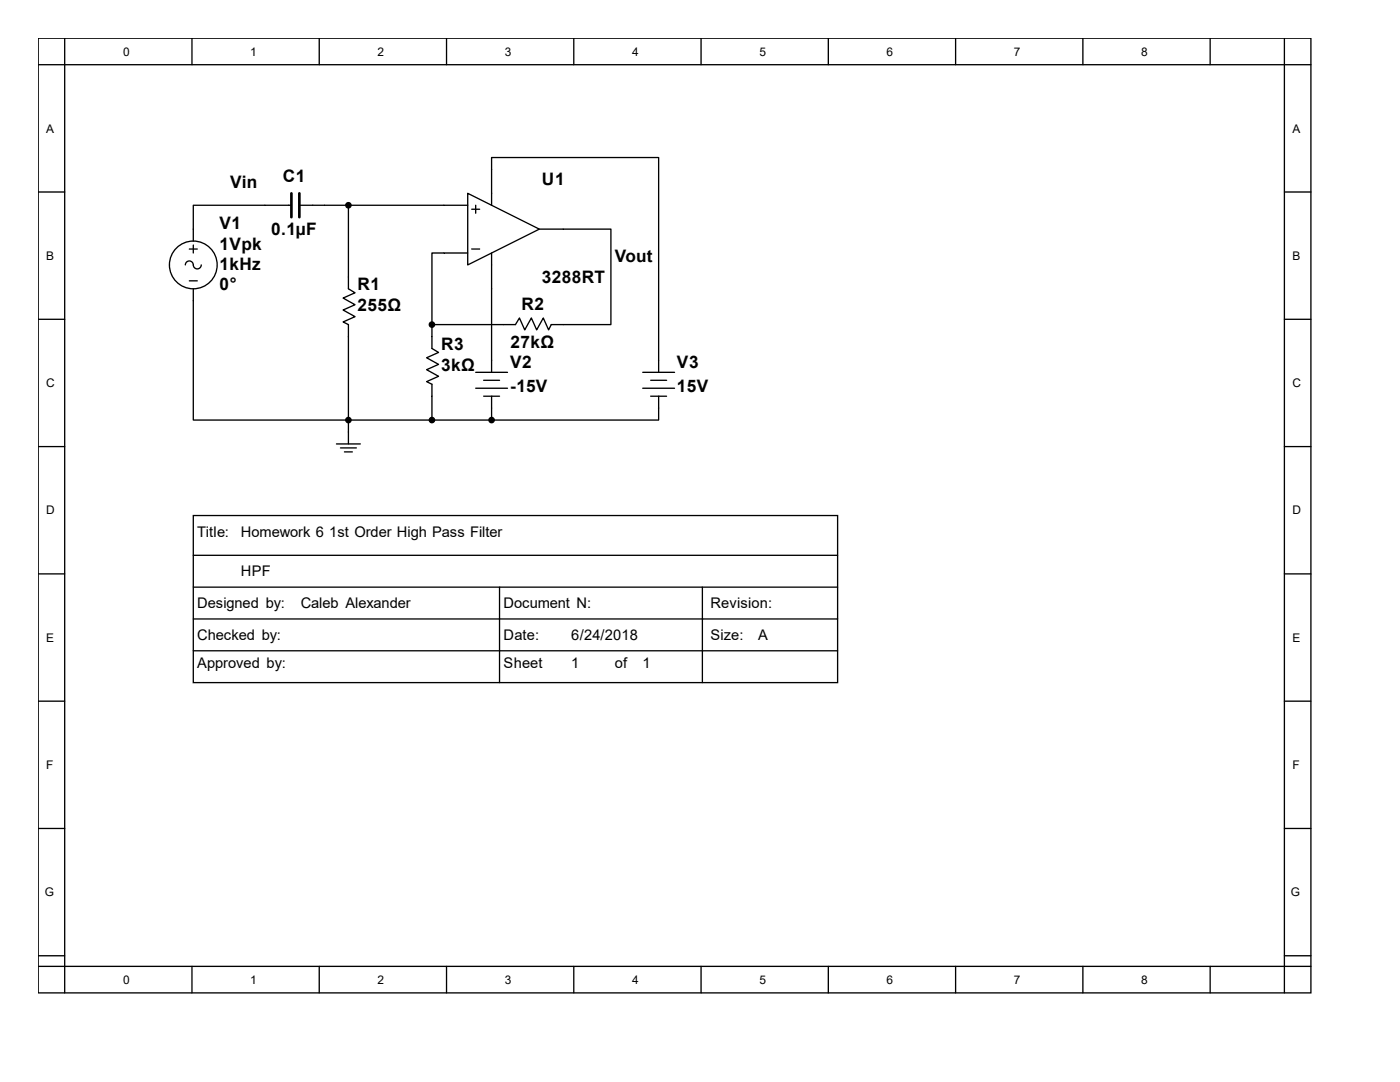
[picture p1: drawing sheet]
<svg xmlns="http://www.w3.org/2000/svg" width="279mm" height="216mm" viewBox="0 0 279 216" stroke-linecap="round" stroke-linejoin="round" font-family="sans-serif">
<g fill="none" stroke="#000" stroke-width=".26">
<path d="M7.6 7.6h254v190.5h-254zM7.6 12.9h254M12.9 7.6v190.5M38.3 7.6v5.3M63.7 7.6v5.3M89.1 7.6v5.3M114.5 7.6v5.3M139.9 7.6v5.3M165.3 7.6v5.3M190.7 7.6v5.3M216.1 7.6v5.3M241.5 7.6v5.3"/>
<path d="M256.3 7.6v190.5M7.6 38.3h5.3M93.3 38.6l14.3 7.1-14.3 7.2zM256.3 38.3h5.3M37 52.9a.79 .79 0 0 1 .8-.8 .79 .79 0 0 1 .8 .8 .79 .79 0 0 0 .8 .8 .79 .79 0 0 0 .8-.8M37.8 49.7h1.6M37.8 56h1.6M38.6 57.6v26.2h59.5M38.6 48.9v1.6M58.2 41h-19.6v7.1M59.7 41h33.6M69.5 41v16.6l1.4 .8-2.4 1.1 2.4 1.3-2.4 1.1 2.4 1.3-2.4 1 1 .6v23.8"/>
<path d="M93.3 50.5h-7.1v14.3M94.1 49.7h1.6M94.1 41.8h1.6M94.9 41v1.5M98.1 41v-9.6h33.3v42.9M98.1 50.5v23.8M107.6 45.7h14.3v19.1h-11.9l-.5 1-1.1-2.4-1.3 2.4-1.1-2.4-1.3 2.4-1-2.4-.8 1.4h-16.7M7.6 63.7h5.3M86.2 64.8v4.7l1.3 .8-2.4 1.1 2.4 1.3-2.4 1.1 2.4 1.3-2.4 1 1.1 .6v7.1M94.9 74.3h6.4M94.9 77.5h6.4M96.5 75.9h3.2"/>
<path d="M96.5 79.1h3.2M98.1 79.1v4.7M128.3 74.3h6.3M128.3 77.5h6.3M129.9 75.9h3.1M129.9 79.1h3.1M131.4 79.1v4.7h-33.3M256.3 63.7h5.3M7.6 89.1h5.3M67.2 88.6h4.7M67.9 89.4h3.2M68.7 90.2h1.6"/>
<path d="M256.3 89.1h5.3M7.6 114.5h5.3M38.6 102.9h128.6v33.3h-128.6zM38.6 110.8h128.6M38.6 117.2h128.6M99.7 117.2v19M140.2 117.2v19M256.3 114.5h5.3M7.6 139.9h5.3M38.6 123.5h128.6M38.6 129.9h128.6M256.3 139.9h5.3"/>
<path d="M7.6 165.3h5.3M256.3 165.3h5.3M7.6 190.7h5.3M7.6 192.8h254M38.3 192.8v5.3M63.7 192.8v5.3M89.1 192.8v5.3M114.5 192.8v5.3M139.9 192.8v5.3M165.3 192.8v5.3M190.7 192.8v5.3M216.1 192.8v5.3"/>
<path d="M241.5 192.8v5.3M256.3 190.7h5.3"/>
<circle cx="38.6" cy="52.9" r="4.8"/>
</g>
<path d="M58.2 38.6v4.7M59.7 38.6v4.7" fill="none" stroke="#000" stroke-width=".53"/>
<g fill="#000" stroke="#000" stroke-width=".26">
<circle cx="69.5" cy="41" r=".53"/>
<circle cx="86.2" cy="64.8" r=".53"/>
<circle cx="69.5" cy="83.8" r=".53"/>
<circle cx="86.2" cy="83.8" r=".53"/>
<circle cx="98.1" cy="83.8" r=".53"/>
</g>
<g font-size="3.4">
<text x="45.9" y="37.5">Vin</text>
<text x="56.4" y="36.4">C1</text>
<text x="108.2" y="37">U1</text>
<text x="43.8" y="45.7">V1</text>
<text x="54.1" y="47">0.1µF</text>
<text x="43.8" y="49.9">1Vpk</text>
<text x="43.8" y="53.8">1kHz</text>
<text x="122.7" y="52.3">Vout</text>
<text x="43.8" y="57.8">0°</text>
<text x="71.3" y="57.8">R1</text>
<text x="108.2" y="56.5">3288RT</text>
<text x="71.3" y="62.1">255Ω</text>
<text x="104.1" y="61.8">R2</text>
<text x="88.1" y="69.8">R3</text>
<text x="101.9" y="69.5">27kΩ</text>
<text x="88.1" y="74">3kΩ</text>
<text x="101.8" y="73.4">V2</text>
<text x="135.1" y="73.4">V3</text>
<text x="101.8" y="78.2">-15V</text>
<text x="135.1" y="78.2">15V</text>
</g>
<g font-size="2.9">
<text x="39.4" y="107.1">Title:</text>
<text x="48.1" y="107.1">Homework 6 1st Order High Pass Filter</text>
<text x="48.1" y="115">HPF</text>
<text x="39.4" y="121.4">Designed by:</text>
<text x="60" y="121.4">Caleb Alexander</text>
<text x="100.5" y="121.4">Document N:</text>
<text x="141.8" y="121.4">Revision:</text>
<text x="39.4" y="127.7">Checked by:</text>
<text x="100.5" y="127.7">Date:</text>
<text x="114" y="127.7">6/24/2018</text>
<text x="141.8" y="127.7">Size:</text>
<text x="151.3" y="127.7">A</text>
<text x="39.4" y="133.3">Approved by:</text>
<text x="100.5" y="133.3">Sheet</text>
<text x="114" y="133.3">1</text>
<text x="122.7" y="133.3">of</text>
<text x="128.3" y="133.3">1</text>
</g>
<g font-size="2.4">
<text x="24.6" y="11.1">0</text>
<text x="50" y="11.1">1</text>
<text x="75.4" y="11.1">2</text>
<text x="100.8" y="11.1">3</text>
<text x="126.2" y="11.1">4</text>
<text x="151.6" y="11.1">5</text>
<text x="177" y="11.1">6</text>
<text x="202.4" y="11.1">7</text>
<text x="227.8" y="11.1">8</text>
<text x="9.2" y="26.5">A</text>
<text x="257.9" y="26.5">A</text>
<text x="9.2" y="51.9">B</text>
<text x="257.9" y="51.9">B</text>
<text x="9.2" y="77.3">C</text>
<text x="257.9" y="77.3">C</text>
<text x="9.2" y="102.7">D</text>
<text x="257.9" y="102.7">D</text>
<text x="9.2" y="128.1">E</text>
<text x="257.9" y="128.1">E</text>
<text x="9.2" y="153.5">F</text>
<text x="257.9" y="153.5">F</text>
<text x="8.9" y="178.9">G</text>
<text x="257.6" y="178.9">G</text>
<text x="24.6" y="196.3">0</text>
<text x="50" y="196.3">1</text>
<text x="75.4" y="196.3">2</text>
<text x="100.8" y="196.3">3</text>
<text x="126.2" y="196.3">4</text>
<text x="151.6" y="196.3">5</text>
<text x="177" y="196.3">6</text>
<text x="202.4" y="196.3">7</text>
<text x="227.8" y="196.3">8</text>
</g>
</svg>
